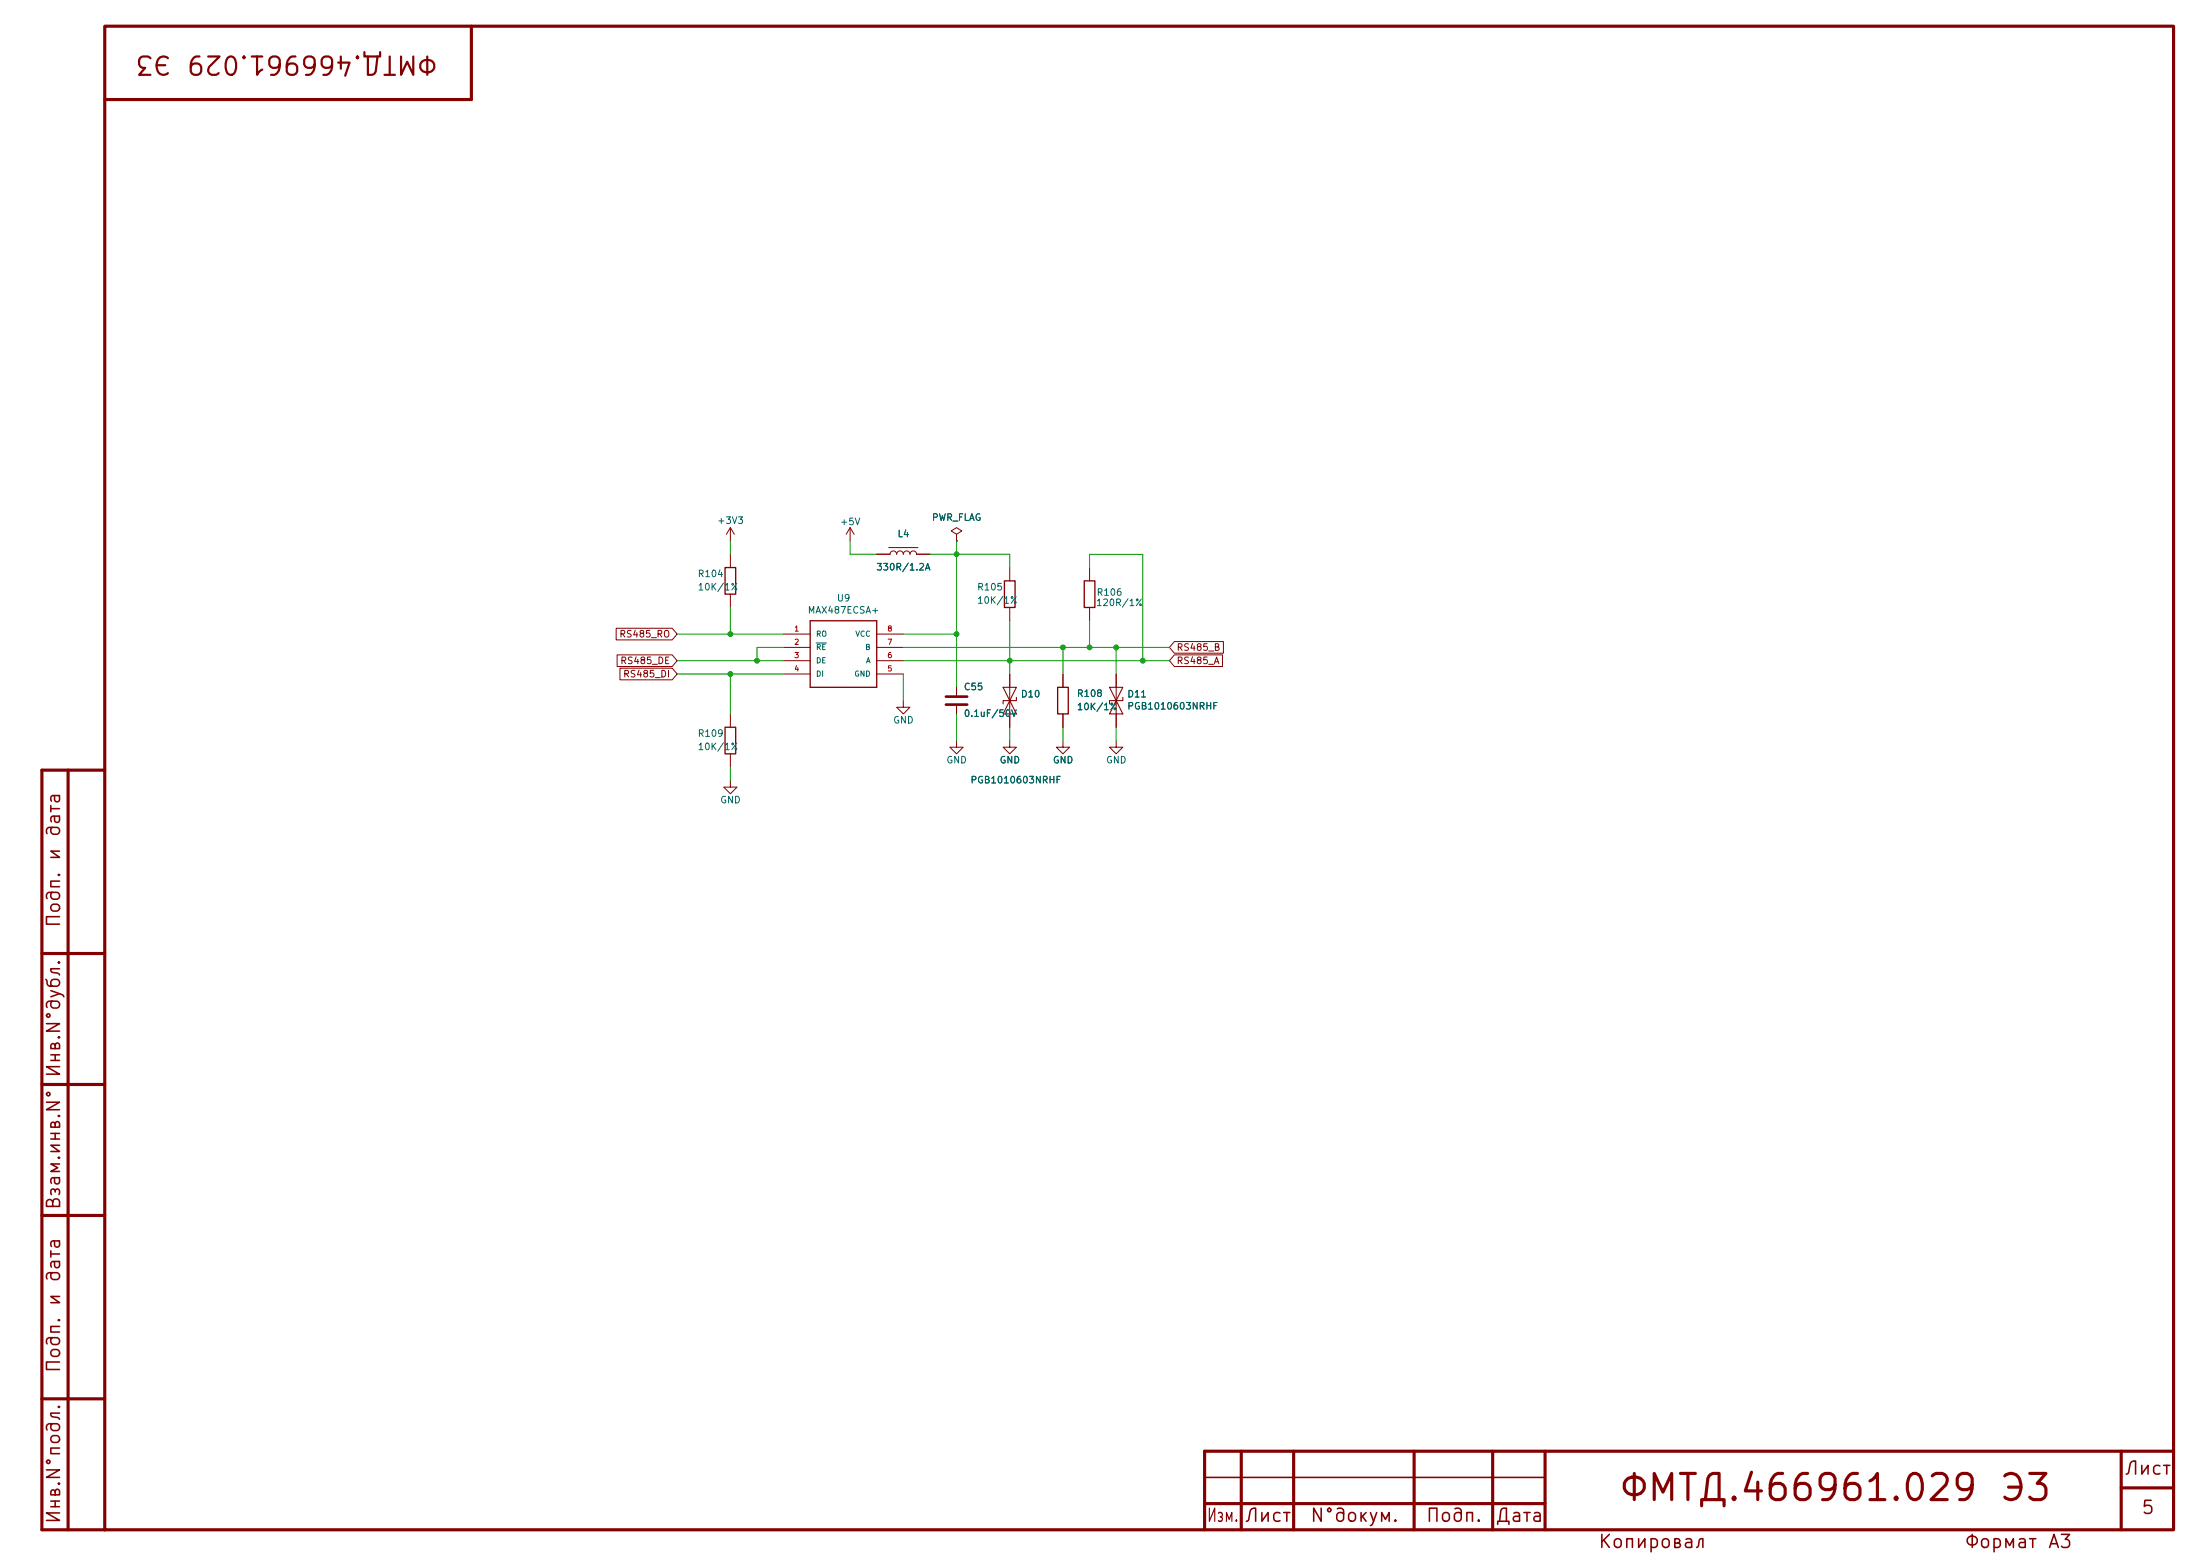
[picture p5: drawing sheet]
<svg xmlns="http://www.w3.org/2000/svg" width="297mm" height="210mm" viewBox="0 0 297 210" stroke-linecap="round" stroke-linejoin="round" font-family="sans-serif">
<g fill="none" stroke="#840000" stroke-width=".42">
<path d="M14.1 3.5h279.3v203h-279.3zM63.6 3.5v9.9h-49.5M9.2 103.9v102.6M14.1 103.9h-8.4v102.6h8.4M5.7 128.7h8.4M5.7 146.4h8.4M5.7 164h8.4M5.7 188.8h8.4M167.6 195.9v10.6M174.6 195.9v10.6M190.9 195.9v10.6M201.5 195.9v10.6"/>
<path d="M208.6 195.9v10.6M286.4 195.9v10.6M293.4 195.9h-130.8v10.6M162.6 202.9h46M286.4 200.8h7"/>
</g>
<path d="M162.6 199.4h46" fill="none" stroke="#840000" stroke-width=".21"/>
<path d="M97.9 76.6h1.4v3.6h-1.4zM135.6 78.4h1.4v3.6h-1.4zM146.4 78.4h1.4v3.6h-1.4zM97.9 98.2h1.4v3.5h-1.4zM109.4 83.8h9v9h-9zM142.8 92.8h1.4v3.6h-1.4z" fill="none" stroke="#840000" stroke-width=".18"/>
<g fill="none" stroke="#840000" stroke-width=".14">
<path d="M98.6 71.2l-.5 .9M98.6 71.2l.5 .9M98.6 71.2v1.8M98.6 74.8v1.8M114.8 71.2l-.6 .9M114.8 71.2l.5 .9M114.8 71.2v1.8M118.4 74.8h1.8a.45 .45 0 0 1 .4-.4 .45 .45 0 0 1 .5 .4 .45 .45 0 0 1 .4-.4 .45 .45 0 0 1 .4 .4 .45 .45 0 0 1 .5-.4 .45 .45 0 0 1 .4 .4 .45 .45 0 0 1 .5-.4 .45 .45 0 0 1 .4 .4h1.8M120 73.9h3.9M129.1 72.1l.8-.4-.8-.5-.7 .5 .7 .4v.9M129.1 73h.1M136.3 76.6v1.8"/>
<path d="M147.1 76.6v1.8M83.2 84.8h7.5l.7 .8-.7 .8h-7.5zM83.3 88.4h7.4l.7 .8-.7 .8h-7.4zM83.7 90.2h7l.7 .8-.7 .8h-7zM98.6 80.2v1.8M98.6 96.4v1.8M105.8 85.6h3.6M105.8 87.4h3.6M105.8 89.2h3.6M105.8 91h3.6M118.4 85.6h3.5M118.4 87.4h3.5"/>
<path d="M118.4 89.2h3.5M118.4 91h3.5M121.9 94.6v.9h.9l-.9 .9-.8-.9h.8M129.1 99.9v.9h.9l-.9 .9-.9-.9h.9M129.1 92.8v1M129.1 95.3v1.1M135.4 92.8h1.8l-.9 1.8zM136.3 94.6l.9 1.8h-1.8zM136.3 99.9v.9h.9l-.9 .9-.9-.9h.9M136.3 82v1.8M136.3 91v7.2M137.2 94.1v.5h-1.8v.4"/>
<path d="M143.5 99.9v.9h.9l-.9 .9-.9-.9h.9M143.5 91v1.8M143.5 96.4v1.8M147.1 82v1.8M149.8 92.8h1.8l-.9 1.8zM150.7 94.6l.9 1.8h-1.8zM150.7 99.9v.9h.9l-.9 .9-.9-.9h.9M150.7 91v7.2M151.6 94.1v.5h-1.8v.4M158.5 86.6h6.7v1.6h-6.7l-.6-.8zM158.5 88.4h6.5v1.6h-6.5l-.6-.8zM98.6 105.3v.9h.9l-.9 .9-.9-.9h.9"/>
<path d="M98.6 101.7v1.8"/>
</g>
<path d="M110.2 86.8h1.4" fill="none" stroke="#006464" stroke-width=".14"/>
<path d="M127.7 94h2.9M127.7 95.1h2.9" fill="none" stroke="#840000" stroke-width=".36"/>
<g fill="none" stroke="#009600" stroke-width=".14">
<path d="M98.6 73v1.8M114.8 73v1.8h3.6M125.5 74.8h10.8v1.8M129.1 73v19.8M147.1 76.6v-1.8h7.2v14.4M91.4 85.6h14.4M91.4 89.2h14.4M91.4 91h14.4M98.6 82v3.6M98.6 91v5.4M105.8 87.4h-3.6v1.8M121.9 85.6h7.2"/>
<path d="M121.9 87.4h36M121.9 89.2h36M121.9 91v3.6M129.1 96.4v3.5M136.3 83.8v7.2M136.3 98.2v1.7M143.5 87.4v3.6M143.5 98.2v1.7M147.1 83.8v3.6M150.7 87.4v3.6M150.7 98.2v1.7M98.6 103.5v1.8"/>
</g>
<g fill="#009600" stroke="#009600" stroke-width=".14">
<circle cx="129.1" cy="74.8" r=".32"/>
<circle cx="98.6" cy="85.6" r=".32"/>
<circle cx="150.7" cy="87.4" r=".32"/>
<circle cx="129.1" cy="85.6" r=".32"/>
<circle cx="102.2" cy="89.2" r=".32"/>
<circle cx="154.3" cy="89.2" r=".32"/>
<circle cx="98.6" cy="91" r=".32"/>
<circle cx="143.5" cy="87.4" r=".32"/>
<circle cx="147.1" cy="87.4" r=".32"/>
<circle cx="136.3" cy="89.2" r=".32"/>
</g>
<g font-size="3.5" fill="#840000">
<text x="218.4" y="203.5">ФМТД.466961.029</text>
<text x="269.6" y="203.5">Э3</text>
</g>
<g font-size="2.5" fill="#840000">
<text x="23.4" y="6.9" transform="rotate(-180 23.4 6.9)">Э3</text>
<text x="59.2" y="6.9" transform="rotate(-180 59.2 6.9)">ФМТД.466961.029</text>
</g>
<g font-size="1.8" fill="#840000">
<text x="8.6" y="113.1" transform="rotate(-90 8.6 113.1)">дата</text>
<text x="8.6" y="116.3" transform="rotate(-90 8.6 116.3)">и</text>
<text x="8.6" y="125.3" transform="rotate(-90 8.6 125.3)">Подп.</text>
<text x="8.6" y="145.6" transform="rotate(-90 8.6 145.6)">Инв.N°дубл.</text>
<text x="8.6" y="163.4" transform="rotate(-90 8.6 163.4)">Взам.инв.N°</text>
<text x="8.6" y="173.2" transform="rotate(-90 8.6 173.2)">дата</text>
<text x="8.6" y="176.4" transform="rotate(-90 8.6 176.4)">и</text>
<text x="8.6" y="185.4" transform="rotate(-90 8.6 185.4)">Подп.</text>
<text x="286.7" y="199.5">Лист</text>
<text x="8.6" y="205.8" transform="rotate(-90 8.6 205.8)">Инв.N°подл.</text>
<text x="162.8" y="205.9">Изм.</text>
<text x="167.9" y="205.9">Лист</text>
<text x="176.8" y="205.9">N°докум.</text>
<text x="192.4" y="205.9">Подп.</text>
<text x="201.8" y="205.9">Дата</text>
<text x="215.7" y="209.4">Копировал</text>
<text x="265.2" y="209.4">Формат</text>
<text x="276.4" y="209.4">A3</text>
<text x="289" y="204.8">5</text>
</g>
<g font-size=".9" fill="#006464">
<text x="96.7" y="70.9">+3V3</text>
<text x="113.3" y="71.1">+5V</text>
<text x="125.7" y="70.5">PWR_FLAG</text>
<text x="118.2" y="77.2">330R/1.2A</text>
<text x="121.1" y="72.7">L4</text>
<text x="94.1" y="78.1">R104</text>
<text x="94.1" y="79.9">10K/1%</text>
<text x="109" y="83">MAX487ECSA+</text>
<text x="112.9" y="81.4">U9</text>
<text x="131.8" y="79.9">R105</text>
<text x="131.8" y="81.7">10K/1%</text>
<text x="147.9" y="82">120R/1%</text>
<text x="148" y="80.6">R106</text>
<text x="130" y="93.4">C55</text>
<text x="137.7" y="94.3">D10</text>
<text x="145.3" y="94.3">R108</text>
<text x="152.1" y="96">PGB1010603NRHF</text>
<text x="152.1" y="94.3">D11</text>
<text x="94.1" y="99.7">R109</text>
<text x="94.1" y="101.5">10K/1%</text>
<text x="120.5" y="97.9">GND</text>
<text x="130" y="97">0.1uF/50V</text>
<text x="145.3" y="96.1">10K/1%</text>
<text x="127.7" y="103.3">GND</text>
<text x="130.9" y="105.9">PGB1010603NRHF</text>
<text x="134.9" y="103.3">GND</text>
<text x="142.1" y="103.3">GND</text>
<text x="149.2" y="103.3">GND</text>
<text x="97.2" y="108.6">GND</text>
</g>
<g font-size=".9" fill="#840000">
<text x="83.5" y="86.3">RS485_RO</text>
<text x="83.7" y="89.8">RS485_DE</text>
<text x="158.8" y="88.1">RS485_B</text>
<text x="158.8" y="89.8">RS485_A</text>
<text x="84" y="91.6">RS485_DI</text>
</g>
<g font-size=".7" fill="#a90000">
<text x="107.1" y="85.4">1</text>
<text x="107.1" y="87.2">2</text>
<text x="107.1" y="89">3</text>
<text x="119.7" y="89">6</text>
<text x="119.7" y="87.2">7</text>
<text x="119.7" y="85.4">8</text>
<text x="107.1" y="90.8">4</text>
<text x="119.7" y="90.8">5</text>
</g>
<g font-size=".7" fill="#006464">
<text x="110.1" y="86.1">RO</text>
<text x="110.1" y="87.9">RE</text>
<text x="110.1" y="89.7">DE</text>
<text x="115.4" y="86.1">VCC</text>
<text x="116.7" y="87.9">B</text>
<text x="116.8" y="89.7">A</text>
<text x="110.1" y="91.5">DI</text>
<text x="115.3" y="91.5">GND</text>
</g>
</svg>
